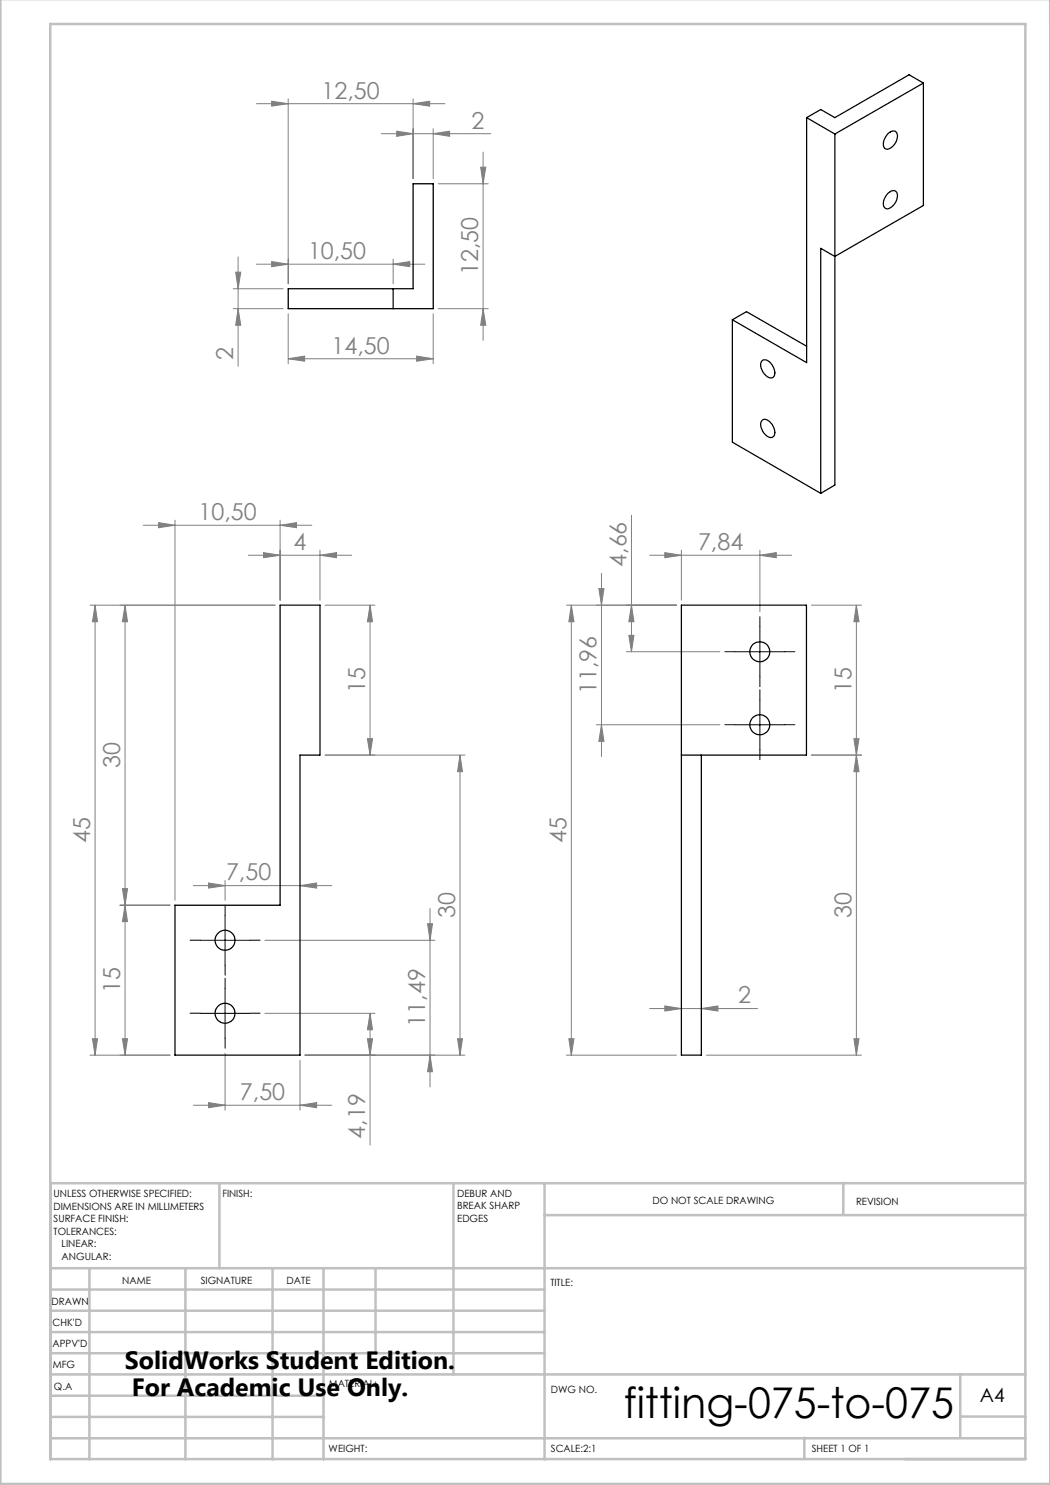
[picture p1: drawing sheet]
<svg xmlns="http://www.w3.org/2000/svg" width="210mm" height="297mm" viewBox="0 0 210 297" stroke-linecap="round" stroke-linejoin="round" font-family="sans-serif">
<g fill="none" stroke="#808080" stroke-width=".2">
<path d="M57.6 19.8v37M82.6 19.8v15.9M51.3 20.7h37.7M54.3 20.2l3.3 .5-3.3 .5zM76.3 26.7h21.8M79.3 26.2l3.3 .5-3.3 .6zM82.6 20.7l3.3-.5v1zM86.6 26.7l3.3-.5v1.1zM86.6 25.7v10M87.6 36.8h10M96.1 33.4h1.1l-.6 3.4zM96.6 30.4v37.7"/>
<path d="M46.6 57.7h10M47.1 54.4h1.1l-.6 3.3zM47.6 51.4v21.9M51.3 52.8h33.7M54.3 52.3l3.3 .5-3.3 .5zM78.6 52.8l3.4-.5v1zM78.6 51.8v5M46.6 61.7h10M47.6 61.7l.6 3.3h-1.1zM57.6 71.8l3.3-.6v1zM57.6 62.8v9.9M57.6 71.8h29"/>
<path d="M83.3 71.2l3.3 .6-3.3 .4zM86.6 62.8v9.9M87.6 61.7h10M96.6 61.7l.6 3.3h-1.1zM28.6 105.1h33.8M31.7 104.5l3.3 .6-3.3 .4zM35 104v76.1M49.7 111.1h20.6M52.7 110.5l3.3 .6-3.3 .4zM56 105.1l3.3-.6v1zM56 104v16M64 111.1l3.3-.6v1z"/>
<path d="M64 110v10M119.8 117.7h1l-.5 3.3zM120.3 114.7v36.6M126.3 103v27.3M129.9 111.1h28.4M133 110.5l3.3 .6-3.3 .4zM136.3 110v10M152 111.1l3.3-.6v1zM152 110v12.3M18 121h37M19 121l.5 3.4h-1zM19 121v90"/>
<path d="M25 121l.5 3.4h-1zM25 121v90M65 121h10M74 121l.5 3.4h-1zM74 121v30M113.3 121h22M114.3 121l.5 3.4h-1zM114.3 121v90M125.3 130.3h18.7M125.8 127.1h1l-.5 3.2zM126.3 121l.5 3.4h-1zM162.3 121h10"/>
<path d="M171.3 121l.5 3.4h-1zM171.3 121v90M65 151h28M73.5 147.7h1l-.5 3.3zM92 151l.5 3.3h-1zM92 151v60M119.3 145h24.7M120.3 145l.5 3.3h-1zM170.8 147.7h1l-.5 3.3zM171.3 151l.5 3.3h-1zM172.3 151h-10M24.5 177.7h1l-.5 3.3z"/>
<path d="M38.7 177.1h27.7M41.7 176.6l3.3 .5-3.3 .5zM45 176.1v4M60 177.1l3.3-.5v1zM24 181h10M25 181l.5 3.3h-1zM53 188.1h34M85.5 184.7h1l-.5 3.4zM86 181.7v35.7M18 211h16M18.5 207.7h1l-.5 3.3zM24.5 207.7h1l-.5 3.3z"/>
<path d="M45 210.6v11.4M53 202.7h22M60 212.1v9.9M61 211h32M73.5 207.7h1l-.5 3.3zM74 202.7l.5 3.2h-1zM74 202.7v26.3M86 211l.5 3.3h-1zM91.5 207.7h1l-.5 3.3zM113.3 211h22M113.8 207.7h1l-.5 3.3zM129.9 201.7h21.6"/>
<path d="M133 201.2l3.3 .5-3.3 .5zM140.3 201.7l3.3-.5v1zM141.3 211h31M170.8 207.7h1l-.5 3.3zM38.7 221h27.7M41.7 220.5l3.3 .5-3.3 .5zM60 221l3.3-.5v1z"/>
</g>
<g fill="none" stroke="#000" stroke-width=".2" stroke-dasharray="15.2 1.3 1.3 1.3">
<path d="M147 130.3h-2M152 139.9v-2M152 125.3v-2M152 135.3v2M157 130.3h2M147 144.9h-2M152 149.9v2M157 144.9h2M40 188h-2M45 197.6v-2M45 183v-2M45 193v2"/>
<path d="M50 188h2M40 202.6h-2M45 207.6v2M50 202.6h2"/>
</g>
<path d="M147 130.3h10M152 125.4v10M152 139.9v10.1M147 145h10M40 188.1h10M45 183.1v10M45 197.7v9.9M40 202.7h10" fill="none" stroke="#000" stroke-width=".2"/>
<g fill="none" stroke="#c0c0c0" stroke-width=".5">
<path d="M.1 -.1v296.9h209.9v-296.9M10.1 4.8h195v287h-195zM43.9 236.6v17M90.7 236.6v38.3M108.9 236.6v55.3M168.7 236.6v6.3M205.1 236.6h-195v55.3M10.1 253.6h195M10.1 257.9h98.8M17.9 253.6v38.3M37.1 253.6v38.3M54.5 253.6v38.3"/>
<path d="M64.7 253.6v38.3M75.1 253.6v17M108.9 243h96.2M10.1 270.6h98.8M10.1 266.4h98.8M10.1 262.1h98.8M10.1 279.1h54.6M10.1 274.9h195M192.1 274.8v12.7M10.1 287.7h195M10.1 283.4h54.6M160.9 287.5v4.3"/>
<path d="M192.1 283.3h13"/>
</g>
<g fill="#808080">
<path d="M56 105.1l3.3-.6v1zM31.7 104.5l3.3 .6-3.3 .4zM64 111.1l3.3-.6v1zM52.7 110.5l3.3 .6-3.3 .4zM83.3 71.2l3.3 .6-3.3 .4zM57.6 71.8l3.3-.6v1zM82.6 20.7l3.3-.5v1zM54.3 20.2l3.3 .5-3.3 .5zM86.6 26.7l3.3-.5v1.1zM79.3 26.2l3.3 .5-3.3 .6zM78.6 52.8l3.4-.5v1zM54.3 52.3l3.3 .5-3.3 .5z"/>
<path d="M133 201.2l3.3 .5-3.3 .5zM140.3 201.7l3.3-.5v1z"/>
<path d="M41.7 220.5l3.3 .5-3.3 .5zM60 221l3.3-.5v1zM41.7 176.6l3.3 .5-3.3 .5zM60 177.1l3.3-.5v1z"/>
<path d="M152 111.1l3.3-.6v1zM133 110.5l3.3 .6-3.3 .4z"/>
<path d="M18.5 207.7h1l-.5 3.3zM19 121l.5 3.4h-1zM125.8 127.1h1l-.5 3.2zM126.3 121l.5 3.4h-1zM120.3 145l.5 3.3h-1zM119.8 117.7h1l-.5 3.3zM47.6 61.7l.6 3.3h-1.1zM47.1 54.4h1.1l-.6 3.3z"/>
<path d="M91.5 207.7h1l-.5 3.3zM92 151l.5 3.3h-1zM170.8 147.7h1l-.5 3.3zM171.3 121l.5 3.4h-1z"/>
<path d="M25 181l.5 3.3h-1zM24.5 207.7h1l-.5 3.3zM74 121l.5 3.4h-1zM73.5 147.7h1l-.5 3.3zM25 121l.5 3.4h-1zM24.5 177.7h1l-.5 3.3zM74 202.7l.5 3.2h-1zM73.5 207.7h1l-.5 3.3zM85.5 184.7h1l-.5 3.4zM86 211l.5 3.3h-1zM114.3 121l.5 3.4h-1zM113.8 207.7h1l-.5 3.3zM171.3 151l.5 3.3h-1zM170.8 207.7h1l-.5 3.3zM96.1 33.4h1.1l-.6 3.4zM96.6 61.7l.6 3.3h-1.1z"/>
</g>
<g fill="none" stroke="#000" stroke-width=".25">
<path d="M184.7 16.6v24.5l-17.7 10.2-2.9-1.6v49M184.7 16.6l-2.9-1.6-14.8 8.5-2.9-1.6-2.8 1.6M184.7 16.6l-17.7 10.2M161.3 23.5v49l-14.8-8.5M161.3 23.5l5.7 3.3M167 26.8v70.2l-2.9 1.7M177.6 26.8a1.05 1.05 0 0 1 1.8 0 2.67 2.67 0 0 1-2.1 3 1.22 1.22 0 0 1-.5-1.8zM177.6 38.7a1.05 1.05 0 0 1 1.8 0 2.67 2.67 0 0 1-2.1 3.1 1.22 1.22 0 0 1-.5-1.9zM57.6 57.7h25v-20.9h4v24.9h-29zM78.6 57.7v4M146.5 64v24.4l17.6 10.3M146.5 64l2.8-1.7 12 6.9"/>
<path d="M152.4 72.2a1.17 1.17 0 0 1 1.8 .5 2.13 2.13 0 0 1 .4 2.8 1.96 1.96 0 0 1-2.2-1.6l-.3-.9zM152.4 84.1a1.17 1.17 0 0 1 1.8 .5 2.09 2.09 0 0 1 .4 2.8 1.58 1.58 0 0 1-1.9-.9 2.17 2.17 0 0 1-.3-2.4zM56 121h8v30h-4v60h-25v-30h21zM136.3 151h25v-30h-25v90h4v-60"/>
<circle cx="152" cy="130.4" r="1.99"/>
<circle cx="152" cy="144.9" r="2"/>
<circle cx="45" cy="188" r="1.99"/>
<circle cx="45" cy="202.6" r="1.99"/>
</g>
<text font-size="8.5" x="124.7" y="283.5">fitting-075-to-075</text>
<g font-size="5">
<text x="25" y="273.7">SolidWorks Student Edition.</text>
<text x="26.4" y="279.2">For Academic Use Only.</text>
</g>
<g font-size="4.7" fill="#808080">
<text x="64.3" y="19.7">12,50</text>
<text x="94.3" y="25.7">2</text>
<text x="61.6" y="51.8">10,50</text>
<text x="95.6" y="55" transform="rotate(-90 95.6 55)">12,50</text>
<text x="46.6" y="72" transform="rotate(-90 46.6 72)">2</text>
<text x="66.3" y="70.7">14,50</text>
<text x="39.7" y="104">10,50</text>
<text x="58.7" y="110">4</text>
<text x="125.3" y="113.4" transform="rotate(-90 125.3 113.4)">4,66</text>
<text x="139.6" y="110">7,84</text>
<text x="73" y="138.6" transform="rotate(-90 73 138.6)">15</text>
<text x="119.3" y="138.8" transform="rotate(-90 119.3 138.8)">11,96</text>
<text x="170.3" y="138.6" transform="rotate(-90 170.3 138.6)">15</text>
<text x="24" y="153.6" transform="rotate(-90 24 153.6)">30</text>
<text x="18" y="168.6" transform="rotate(-90 18 168.6)">45</text>
<text x="113.3" y="168.6" transform="rotate(-90 113.3 168.6)">45</text>
<text x="45.2" y="176.1">7,50</text>
<text x="91" y="183.6" transform="rotate(-90 91 183.6)">30</text>
<text x="170.3" y="183.6" transform="rotate(-90 170.3 183.6)">30</text>
<text x="24" y="198.6" transform="rotate(-90 24 198.6)">15</text>
<text x="147.6" y="200.7">2</text>
<text x="85" y="205.3" transform="rotate(-90 85 205.3)">11,49</text>
<text x="48" y="220">7,50</text>
<text x="73" y="227.7" transform="rotate(-90 73 227.7)">4,19</text>
</g>
<text font-size="3.9" x="196" y="280.4">A4</text>
<g font-size="2">
<text x="10.7" y="239.5">UNLESS OTHERWISE SPECIFIED:</text>
<text x="44.5" y="239.5">FINISH:</text>
<text x="91.4" y="239.4">DEBUR AND</text>
<text x="10.7" y="242">DIMENSIONS ARE IN MILLIMETERS</text>
<text x="10.7" y="244.5">SURFACE FINISH:</text>
<text x="91.4" y="241.9">BREAK SHARP</text>
<text x="91.4" y="244.4">EDGES</text>
<text x="130.5" y="240.8">DO NOT SCALE DRAWING</text>
<text x="171.2" y="241">REVISION</text>
<text x="10.7" y="247">TOLERANCES:</text>
<text x="12.3" y="249.5">LINEAR:</text>
<text x="12.3" y="252">ANGULAR:</text>
<text x="24.4" y="256.9">NAME</text>
<text x="40.1" y="256.8">SIGNATURE</text>
<text x="57.3" y="256.8">DATE</text>
<text x="110.1" y="257.1">TITLE:</text>
<text x="10.3" y="260.9">DRAWN</text>
<text x="10.5" y="269.3">APPV'D</text>
<text x="10.5" y="265.2">CHK'D</text>
<text x="10.6" y="273.6">MFG</text>
<text x="10.8" y="278">Q.A</text>
<text x="65.8" y="277.4">MATERIAL:</text>
<text x="110.2" y="278.5">DWG NO.</text>
<text x="65.7" y="290.4">WEIGHT:</text>
<text x="110.2" y="290.5">SCALE:2:1</text>
<text x="162.4" y="290.4">SHEET 1 OF 1</text>
</g>
</svg>
